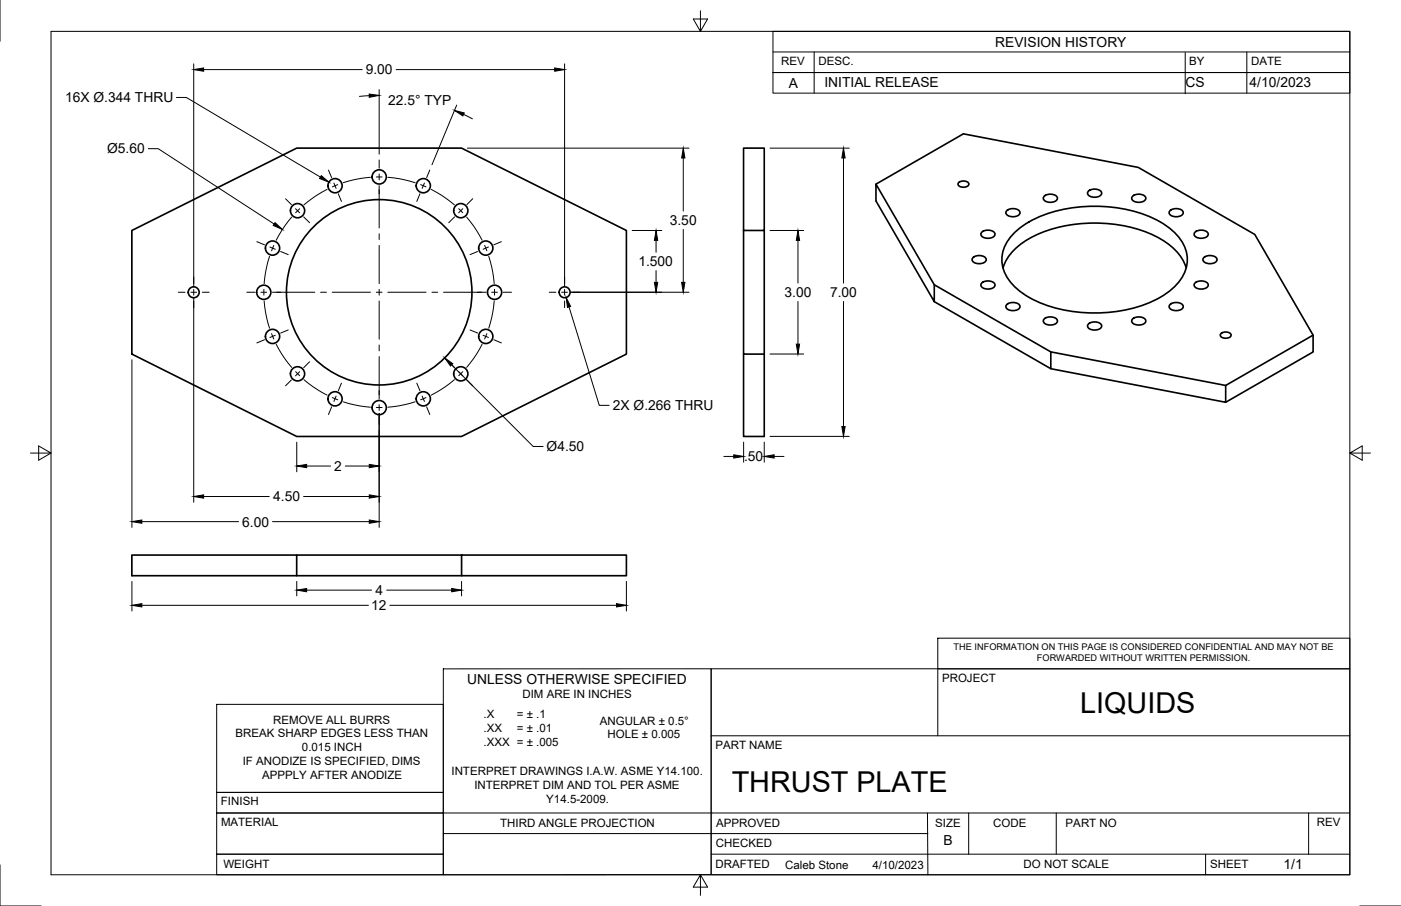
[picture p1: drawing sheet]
<svg xmlns="http://www.w3.org/2000/svg" width="432mm" height="279mm" viewBox="0 0 432 279" stroke-linecap="round" stroke-linejoin="round" font-family="sans-serif">
<!-- layer: Visible -->
<g fill="none" stroke="#000" stroke-width=".51">
<path d="M229.2 45.7h6.3v25.4h-6.3zM270 56.8l26.9-15.5 53.9 10.3 35.9 20.7 18 31.1v5.1l-26.9 15.6M295.4 56.3a2.2 2.2 0 0 1 3.2 .3 1.88 1.88 0 0 1-3.2 .6l-.1-.6zM335.4 59a2.89 2.89 0 0 1 4.1 .4 1.96 1.96 0 0 1-2.7 1.4 1.25 1.25 0 0 1-1.3-.5 1.25 1.25 0 0 1-.1-1.3zM40.6 71.1l50.8-25.4h50.9l50.8 25.4v38.1l-50.8 25.4h-50.9l-50.8-25.4zM229.2 71.1v38.1h6.3v25.4h-6.3v-25.4M235.5 71.1v38.1M299.8 79.5a2.89 2.89 0 0 1 4.1 .4 1.96 1.96 0 0 1-2.7 1.4 1.25 1.25 0 0 1-1.2-.5 1.25 1.25 0 0 1-.2-1.3zM302.5 71.7a2.89 2.89 0 0 1 4.2 .3 1.96 1.96 0 0 1-2.8 1.4 1.25 1.25 0 0 1-1.2-.4 1.25 1.25 0 0 1-.2-1.3zM310.2 65a2.89 2.89 0 0 1 4.2 .4 1.96 1.96 0 0 1-2.8 1.4 1.25 1.25 0 0 1-1.2-.4 1.25 1.25 0 0 1-.2-1.4zM312.7 71.7a35.2 35.2 0 0 1 22.5-8 40.9 40.9 0 0 1 24 5.8 13.1 13.1 0 0 1 6.7 11.2 13.6 13.6 0 0 1-6.7 10 43 43 0 0 1-30.5 5 29.4 29.4 0 0 1-17.1-8.5 10.7 10.7 0 0 1 1.1-15.5zM321.8 60.6a2.89 2.89 0 0 1 4.1 .3 1.96 1.96 0 0 1-2.7 1.5 1.25 1.25 0 0 1-1.3-.5 1.25 1.25 0 0 1-.1-1.3z"/>
<path d="M349 60.6a2.89 2.89 0 0 1 4.1 .3 1.96 1.96 0 0 1-2.7 1.5 1.25 1.25 0 0 1-1.3-.5 1.25 1.25 0 0 1-.1-1.3zM360.6 65a2.89 2.89 0 0 1 4.1 .4 1.96 1.96 0 0 1-2.7 1.4 1.25 1.25 0 0 1-1.3-.4 1.25 1.25 0 0 1-.1-1.4zM368.3 71.7a2.89 2.89 0 0 1 4.1 .3 1.96 1.96 0 0 1-2.7 1.4 1.25 1.25 0 0 1-1.3-.4 1.25 1.25 0 0 1-.1-1.3zM371 79.5a2.89 2.89 0 0 1 4.1 .4 1.96 1.96 0 0 1-2.7 1.4 1.25 1.25 0 0 1-1.3-.5 1.25 1.25 0 0 1-.1-1.3zM288 93l35.9 20.7v-5.2l53.9 10.4M288 87.8l-18-31v5.2l18 31v-5.2l35.9 20.7M302.5 87.3a2.89 2.89 0 0 1 4.2 .4 1.96 1.96 0 0 1-2.8 1.4 1.25 1.25 0 0 1-1.2-.4 1.25 1.25 0 0 1-.2-1.4zM309.1 82.7a16.8 16.8 0 0 1 9.7-10 45.2 45.2 0 0 1 38.7 .9 16.1 16.1 0 0 1 8.1 9.1M310.2 94a2.89 2.89 0 0 1 4.2 .3 1.96 1.96 0 0 1-2.8 1.5 1.25 1.25 0 0 1-1.2-.5 1.25 1.25 0 0 1-.2-1.3zM321.8 98.4a2.89 2.89 0 0 1 4.1 .4 1.96 1.96 0 0 1-2.7 1.4 1.25 1.25 0 0 1-1.3-.4 1.25 1.25 0 0 1-.1-1.4zM335.4 100a2.89 2.89 0 0 1 4.1 .3 1.96 1.96 0 0 1-2.7 1.4 1.25 1.25 0 0 1-1.3-.4 1.25 1.25 0 0 1-.1-1.3zM349 98.4a2.89 2.89 0 0 1 4.1 .4 1.96 1.96 0 0 1-2.7 1.4 1.25 1.25 0 0 1-1.3-.4 1.25 1.25 0 0 1-.1-1.4z"/>
<path d="M360.6 94a2.89 2.89 0 0 1 4.1 .3 1.96 1.96 0 0 1-2.7 1.5 1.25 1.25 0 0 1-1.3-.5 1.25 1.25 0 0 1-.1-1.3zM368.3 87.3a2.89 2.89 0 0 1 4.1 .4 1.96 1.96 0 0 1-2.7 1.4 1.25 1.25 0 0 1-1.3-.4 1.25 1.25 0 0 1-.1-1.4zM376.3 102.9a2.2 2.2 0 0 1 3.1 .3 1.88 1.88 0 0 1-3.1 .6l-.2-.6zM404.7 103.4l-26.9 15.5v5.2l-53.9-10.4M91.4 171.2h-50.8v6.3h50.8v-6.3h50.9M91.4 177.5h50.9M142.3 171.2h50.8v6.3h-50.8z"/>
<circle cx="103.3" cy="57.3" r="2.19"/>
<circle cx="116.9" cy="54.6" r="2.19"/>
<circle cx="130.5" cy="57.3" r="2.19"/>
<circle cx="84" cy="76.5" r="2.19"/>
<circle cx="91.7" cy="65" r="2.19"/>
<circle cx="142" cy="65" r="2.19"/>
<circle cx="149.7" cy="76.5" r="2.19"/>
<circle cx="59.7" cy="90.1" r="1.68"/>
<circle cx="81.3" cy="90.1" r="2.19"/>
<circle cx="116.9" cy="90.1" r="28.6"/>
<circle cx="152.4" cy="90.1" r="2.19"/>
<circle cx="174" cy="90.1" r="1.68"/>
<circle cx="84" cy="103.7" r="2.19"/>
<circle cx="91.7" cy="115.3" r="2.19"/>
<circle cx="142" cy="115.3" r="2.19"/>
<circle cx="149.7" cy="103.7" r="2.19"/>
<circle cx="103.3" cy="123" r="2.19"/>
<circle cx="116.9" cy="125.7" r="2.19"/>
<circle cx="130.5" cy="123" r="2.19"/>
</g>
<!-- layer: Border -->
<path d="M0 0v12.7M15.7 9.7h400.3v260.1h-400.3zM215.9 3.3v6.4l-2.2-3.8h4.4l-2.2 3.8M9.4 139.7h6.3l-3.8-2.2v4.4l3.8-2.2M416 139.7l3.8 2.2v-4.4l-3.8 2.2h6.4M0 266.7v12.7h12.7M215.9 269.8l2.2 3.8h-4.4l2.2-3.8v6.3M419.1 279.4h12.7" fill="none" stroke="#000" stroke-width=".31"/>
<!-- layer: Titleblock -->
<g fill="none" stroke="#000" stroke-width=".31">
<path d="M238.2 9.7h177.8v12.7h-177.8zM238.2 16h177.8M250.9 16v12.7M365.3 16.2v12.7M384.3 16v12.7M238.2 22.4h177.8v6.3h-177.8zM289 196.8h127v9.5h-127zM66.8 217.2h69.8v27.2h-69.8zM136.6 206.3l82.6-.1v63.5l-82.6 .1zM289 206.3v20.6M415.8 206.2h-196.6v63.5M416 206.3v63.5h-196.6"/>
<path d="M219.2 226.9h196.8M66.8 244.4h69.8v6.3h-69.8zM66.8 250.7h69.8v12.7h-69.8zM136.6 257.1h149.4M136.6 250.7h279.4M285.9 250.7l.1 19.1M298.6 250.7v12.7M325.5 250.7v12.7M403.3 250.7v12.7M66.8 263.4h69.8v6.4h-69.8zM219.2 263.4h196.8M371.6 263.4v6.4"/>
</g>
<!-- layer: Smart Centers -->
<g fill="none" stroke="#000" stroke-width=".31">
<path d="M100.8 58.4l-3 1.7-4.1 3.1M101.2 52.5l1 2.3M102.9 56.5l.7 1.6M104.1 56.9l-1.7 .7M104.3 59.8l.9 2.3M114.2 54.7l-3.4 .4-5 1.2M116.9 49.3v2.6M116.9 53.7v1.8M116.9 57.3v13M117.8 54.6h-1.8M119.5 54.7l3.5 .4 5 1.2M129.4 59.8l-.9 2.3"/>
<path d="M129.6 56.9l1.7 .7M130.8 56.5l-.7 1.6M132.5 52.5l-1 2.3M132.9 58.4l3 1.7 4.1 3.1M79.2 74.5l2.3 1M83.1 79l-1.3 5.1-.4 3.4M83.2 76.2l1.6 .7M84.4 75.7l-.7 1.6M86.5 77.6l2.3 .9M88 61.3l1.8 1.8M89.9 67l-2.1 2.7-2.7 4.4M91.1 64.4l1.3 1.2"/>
<path d="M92.4 64.4l-1.3 1.2M93.6 66.9l1.8 1.8M116.9 72.1v1.8M116.9 75.7v11.8M140.1 66.9l-1.8 1.8M141.4 64.4l1.2 1.2M142.6 64.4l-1.2 1.2M143.8 67l2.1 2.7 2.7 4.4M145.7 61.3l-1.8 1.8M147.2 77.6l-2.3 .9M149.4 75.7l.6 1.6M150.5 76.2l-1.6 .7"/>
<path d="M150.6 79l1.3 5.1 .4 3.4M154.5 74.5l-2.3 1M55 90.1h2M58.8 90.1h1.8M59.7 85.4v2.1M59.7 89.2v1.8M59.7 92.8v2.1M62.4 90.1h2.1M76.1 90.1h2.5M80.4 90.1h1.8M81.3 89.2v1.8M81.4 92.8l.4 3.4 1.3 5"/>
<path d="M84 90.1h13M98.8 90.1h1.8M102.4 90.1h11.8M116 90.1h1.8M116.9 89.2v1.8M116.9 92.8v11.8M119.5 90.1h11.8M133.1 90.1h1.8M136.7 90.1h13M151.5 90.1h1.8M152.3 92.8l-.4 3.4-1.3 5M152.4 89.2v1.8"/>
<path d="M155.1 90.1h2.5M169.3 90.1h2M173.1 90.1h1.8M174 85.4v2.1M174 89.2v1.8M174 92.8v2.1M176.7 90.1h2M81.5 104.8l-2.3 .9M83.7 102.9l.7 1.6M84.8 103.4l-1.6 .7M85.1 106.2l1.7 3 3.1 4.1M88.8 101.7l-2.3 1"/>
<path d="M89.8 117.2l-1.8 1.8M91.1 114.6l1.3 1.3M92.4 114.6l-1.3 1.3M93.7 117.1l2.7 2.1 4.4 2.7M95.4 111.6l-1.8 1.8M105.2 118.2l-.9 2.3M116.9 106.4v1.8M116.9 110v13M128.5 118.2l.9 2.3M138.3 111.6l1.8 1.8M140 117.1l-2.7 2.1-4.4 2.7M141.4 114.6l1.2 1.3"/>
<path d="M142.6 114.6l-1.2 1.3M143.9 117.2l1.8 1.8M144.9 101.7l2.3 1M148.6 106.2l-1.7 3-3.1 4.1M148.9 103.4l1.6 .7M150 102.9l-.6 1.6M152.2 104.8l2.3 .9M102.2 125.5l-1 2.3M102.4 122.6l1.7 .7M103.6 122.2l-.7 1.6M105.8 123.9l5 1.3 3.4 .4M116.9 124.8v1.8"/>
<path d="M116.9 128.4v2.5M117.8 125.7h-1.8M128 123.9l-5 1.3-3.5 .4M130.1 122.2l.7 1.6M131.3 122.6l-1.7 .7M131.5 125.5l1 2.3"/>
</g>
<!-- layer: FD_Dimensions -->
<g fill="none" stroke="#000" stroke-width=".31">
<path d="M59.7 19.7v68.6M174 19.7v68.6M54.4 30.1h3l41.3 24.5M62.8 21.5h48.8M113.8 29.5l-3 .2M116.9 27.6v20M122.1 21.5h48.9M140.8 32.4l-7.7 18.4M142.9 35.3l2.7 1.4M45.7 45.8h3l35.8 23.3M144 45.7h68.4M210.6 48.7v16.4"/>
<path d="M237.3 45.7h24.4M260 48.7v38.6M194.8 71.1h9.2M202.2 74.1v3.7M210.6 70.7v16.4M237.3 71.1h10.4M245.9 74.1v13.2M59.7 91.9v63M175.4 94.7l9.3 30.3h3M175.8 90.1h36.6M202.2 83.4v3.7M245.9 93v13.1"/>
<path d="M260 93v38.5M40.7 111v51.6M139.2 112.5l25.1 25.2h3.1M237.3 109.2h10.4M91.5 136.4v9.1M116.9 127.5v35.1M229.2 136.4v6.1M235.5 136.4v6.1M237.3 134.6h24.4M62.8 153.1h20.2M93.6 153.1h20.2M94.5 143.7h7.4"/>
<path d="M106.4 143.7h7.4M223.1 140.8h3M238.6 140.8h3M40.7 179.3v9.1M43.7 160.9h29.8M84 160.9h29.8M91.5 179.3v4.5M142.3 179.3v4.5M193.1 179.3v9.1M43.7 186.7h69.9M94.5 182h20M119.2 182h20"/>
<path d="M120.1 186.7h69.9"/>
</g>
<g fill="#000" stroke="#000" stroke-width=".31">
<path d="M59.7 21.5l3.1-.5v1zM113.8 29l3.1 .4-3.1 .6zM140.1 34.1l3 .7-.4 1zM171 21l3 .5-3 .5zM99 54.2l2.4 2-2.9-1.1zM210.6 45.7l.5 3h-1zM260 45.7l.5 3h-1zM84.8 68.7l2.2 2.1-2.8-1.3zM202.2 71.1l.5 3h-1zM245.9 71.1l.5 3h-1zM174.5 91.8l1.4 2.7-1 .3zM201.7 87.1h1l-.5 3z"/>
<path d="M210.1 87.1h1l-.5 3zM137.1 110.4l2.5 1.8-.8 .7zM245.4 106.1h1l-.5 3.1zM259.5 131.5h1l-.5 3.1zM59.7 153.1l3.1-.5v1zM91.5 143.7l3-.5v1zM113.8 143.2l3.1 .5-3.1 .5zM113.8 152.6l3.1 .5-3.1 .5zM226.1 140.3l3.1 .5-3.1 .5zM235.5 140.8l3.1-.5v1zM40.7 160.9l3-.5v1zM113.8 160.4l3.1 .5-3.1 .5z"/>
<path d="M40.7 186.7l3-.5v1zM91.5 182l3-.5v1zM139.2 181.5l3.1 .5-3.1 .5zM190 186.2l3.1 .5-3.1 .5z"/>
</g>
<g font-size="8.9">
<text x="332.9" y="219.8">LIQUIDS</text>
<text x="225.5" y="244.4">THRUST PLATE</text>
</g>
<g font-size="4.3">
<text x="306.7" y="14.4">REVISION HISTORY</text>
<text x="112.7" y="23">9.00</text>
<text x="243.1" y="27.1">A</text>
<text x="254.1" y="26.9">INITIAL RELEASE</text>
<text x="365.4" y="26.7">CS</text>
<text x="385.1" y="26.8">4/10/2023</text>
<text x="20.1" y="31.5">16X Ø.344 THRU</text>
<text x="119.7" y="32.2">22.5° TYP</text>
<text x="33" y="47.3">Ø5.60</text>
<text x="206.4" y="69.4">3.50</text>
<text x="196.7" y="82.1">1.500</text>
<text x="241.8" y="91.6">3.00</text>
<text x="255.8" y="91.6">7.00</text>
<text x="188.9" y="126.5">2X Ø.266 THRU</text>
<text x="168.5" y="139.1">Ø4.50</text>
<text x="229.3" y="142.3">.50</text>
<text x="103" y="145.2">2</text>
<text x="84.2" y="154.6">4.50</text>
<text x="74.6" y="162.4">6.00</text>
<text x="115.7" y="183.5">4</text>
<text x="114.4" y="188.2">12</text>
<text x="144" y="210.9">UNLESS OTHERWISE SPECIFIED</text>
<text x="290.8" y="260.7">B</text>
<text x="395.6" y="267.9">1/1</text>
</g>
<g font-size="3.5">
<text x="240.8" y="20.2">REV</text>
<text x="252.2" y="20.2">DESC.</text>
<text x="366.5" y="20.2">BY</text>
<text x="385.6" y="20.2">DATE</text>
<text x="161" y="215.4">DIM ARE IN INCHES</text>
<text x="290.3" y="210.4">PROJECT</text>
<text x="149" y="221.5">.X</text>
<text x="159.3" y="221.5">= ± .1</text>
<text x="72.6" y="227.4">BREAK SHARP EDGES LESS THAN</text>
<text x="84.2" y="223.1">REMOVE ALL BURRS</text>
<text x="149" y="225.8">.XX</text>
<text x="159.3" y="225.8">= ± .01</text>
<text x="184.9" y="223.5">ANGULAR ± 0.5°</text>
<text x="187.2" y="227.7">HOLE ± 0.005</text>
<text x="93.1" y="231.7">0.015 INCH</text>
<text x="149" y="230">.XXX = ± .005</text>
<text x="220.5" y="231">PART NAME</text>
<text x="74.8" y="236">IF ANODIZE IS SPECIFIED, DIMS</text>
<text x="139.1" y="239">INTERPRET DRAWINGS I.A.W. ASME Y14.100.</text>
<text x="80.8" y="240.2">APPPLY AFTER ANODIZE</text>
<text x="146.2" y="243.3">INTERPRET DIM AND TOL PER ASME</text>
<text x="68.1" y="248.3">FINISH</text>
<text x="168.4" y="247.5">Y14.5-2009.</text>
<text x="68.1" y="254.8">MATERIAL</text>
<text x="154.2" y="254.9">THIRD ANGLE PROJECTION</text>
<text x="220.8" y="254.9">APPROVED</text>
<text x="288.3" y="254.9">SIZE</text>
<text x="306.1" y="254.9">CODE</text>
<text x="328.4" y="254.9">PART NO</text>
<text x="405.9" y="254.8">REV</text>
<text x="220.6" y="261.2">CHECKED</text>
<text x="68.8" y="267.6">WEIGHT</text>
<text x="220.5" y="267.5">DRAFTED</text>
<text x="242" y="267.9">Caleb Stone</text>
<text x="268.9" y="267.9">4/10/2023</text>
<text x="315.5" y="267.6">DO NOT SCALE</text>
<text x="373" y="267.6">SHEET</text>
</g>
<g font-size="2.8">
<text x="293.9" y="200.4">THE INFORMATION ON THIS PAGE IS CONSIDERED CONFIDENTIAL AND MAY NOT BE</text>
<text x="319.6" y="203.8">FORWARDED WITHOUT WRITTEN PERMISSION.</text>
</g>
</svg>
